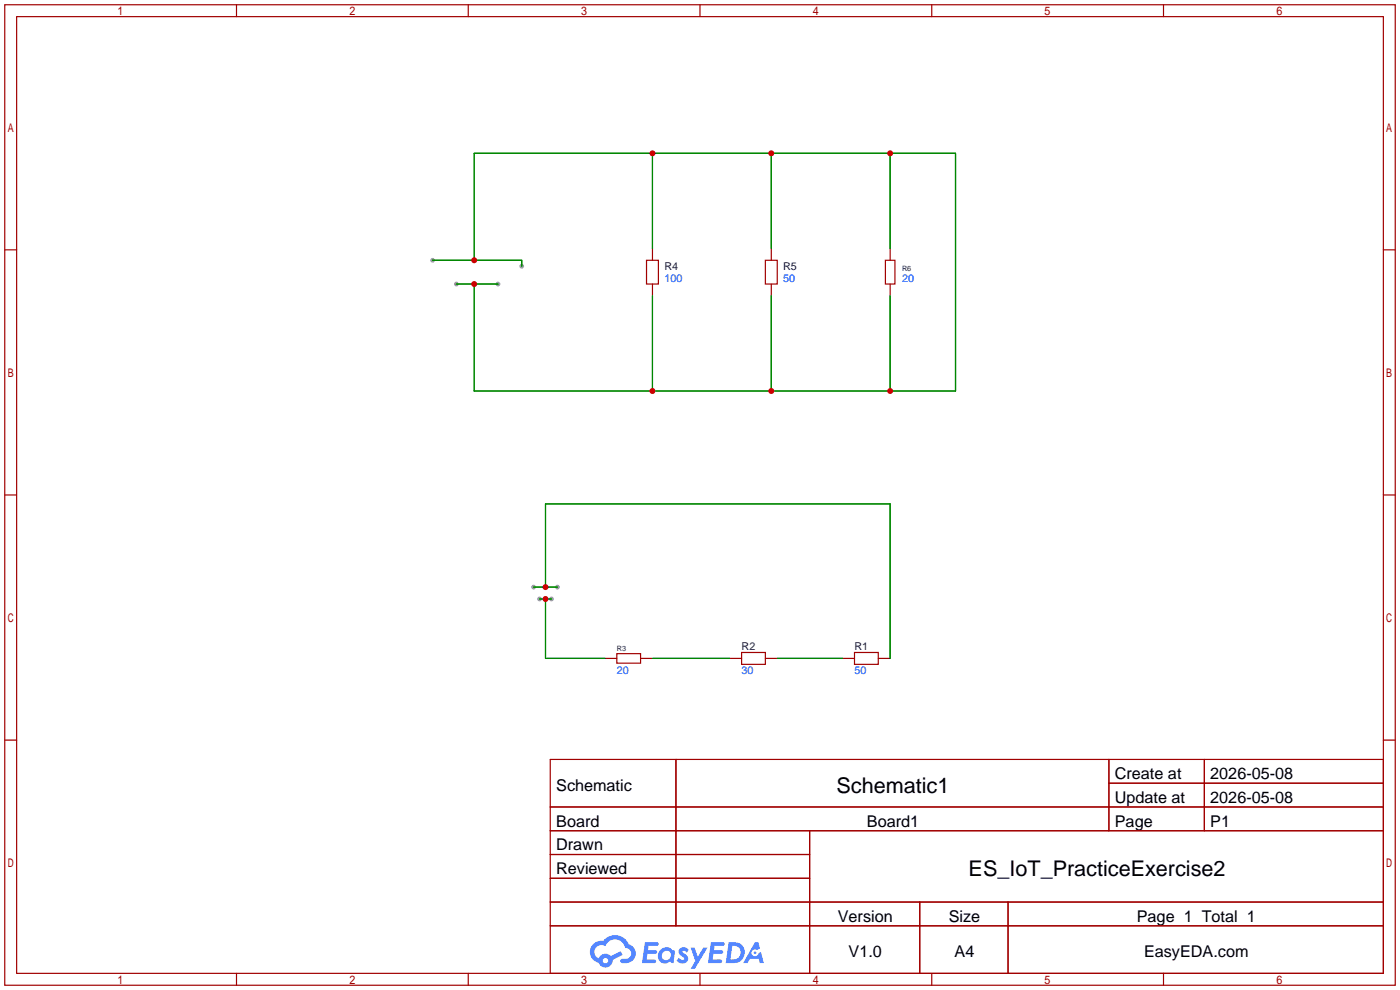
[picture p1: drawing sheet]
<svg xmlns="http://www.w3.org/2000/svg" width="299mm" height="212mm" viewBox="0 0 299 212" stroke-linecap="round" stroke-linejoin="round" font-family="sans-serif">
<g fill="#999">
<circle cx="115.3" cy="128" r=".51"/>
<circle cx="117.9" cy="128" r=".51"/>
<circle cx="114" cy="125.5" r=".51"/>
<circle cx="119.1" cy="125.5" r=".51"/>
<circle cx="97.5" cy="60.7" r=".51"/>
<circle cx="111.5" cy="56.9" r=".51"/>
<circle cx="92.5" cy="55.6" r=".51"/>
<circle cx="106.4" cy="60.7" r=".51"/>
</g>
<g fill="none" stroke="#a10000" stroke-width=".25">
<path d="M1 1h297.2v209.6h-297.2zM3.6 3.6h292.1v204.4h-292.1zM50.5 1v2.6M100.1 1v2.6M149.6 1v2.6M199.1 1v2.6M248.7 1v2.6M1 53.4h2.6M295.7 53.4h2.5M1 105.8h2.6M295.7 105.8h2.5M1 158.2h2.6"/>
<path d="M295.7 158.2h2.5M117.6 162.3h178.1v45.7h-178.1zM117.6 172.5h178.1M117.6 177.5h178.1M144.5 162.3v35.6M173 177.5v30.5M237 162.3v15.2M237 167.4h58.7M257.4 162.3v15.2M117.6 182.6h55.4M117.6 192.8h178.1M117.6 187.7h55.4"/>
<path d="M117.6 197.9h178.1M196.6 192.8v15.2M215.4 192.8v15.2M50.5 208v2.6M100.1 208v2.6M149.6 208v2.6M199.1 208v2.6M248.7 208v2.6"/>
</g>
<g fill="#5487ff">
<path d="M145.3 202.7a1.3 1.3 0 0 1 1.9 .3l-.4 .6a.54 .54 0 0 0-.9-.2l.1 .2a1.34 1.34 0 0 1 .9 1.8 1.47 1.47 0 0 1-2.3-.1l.5-.6 .8 .5a.31 .31 0 0 0 .4-.3 .31 .31 0 0 0-.3-.4 1.12 1.12 0 0 1-.7-1.8z"/>
<path d="M147.6 202.5h.9l.6 2 1.2-2h.9l-2.7 4.6h-.9l1-1.7z"/>
<path d="M137.8 201.4h1.7a1.31 1.31 0 0 1 1.2 .2 .4 .4 0 0 1-.3 .5l-1.8 .1-.1 .9h1.6a.4 .4 0 0 1 .4 .4 .4 .4 0 0 1-.5 .4h-1.6l-.2 1.2h1.4a.46 .46 0 0 1 .5 0 .46 .46 0 0 1 .1 .5l-.4 .2h-2.6z"/>
<path d="M151.9 201.4h1.7a1.32 1.32 0 0 1 1.2 .2 .39 .39 0 0 1-.3 .5l-1.8 .1-.1 .9h1.6a.4 .4 0 0 1 .4 .4 .4 .4 0 0 1-.4 .4h-1.7l-.2 1.2h1.4a.46 .46 0 0 1 .5 0 .46 .46 0 0 1 .1 .5l-.4 .2h-2.6z"/>
<path d="M161.3 201.4h.8l.3 1.3-.6 .4a.75 .75 0 0 0-1.1 .3 .75 .75 0 0 0 .5 1 .75 .75 0 0 0 .9-.7l.5-.2 .6 2.3h-.8l-.3-.9h-1.8l-.5 .9h-1z"/>
<path d="M155.7 201.4l-.6 4.4h1.5a2.27 2.27 0 0 0 2.6-2.2 2.27 2.27 0 0 0-2.7-2.2zM156.5 202.1a1.5 1.5 0 0 1 1.8 1.6 1.5 1.5 0 0 1-1.9 1.4h-.3z"/>
<path d="M141.2 203a1.6 1.6 0 0 0-.3 2.3 1.6 1.6 0 0 0 2.3 .2l.7 .3 .3-2.4-.1-.3-.5-.1a1.58 1.58 0 0 0-2.4 0zM141.8 203.5a.98 .98 0 0 1 1.6 .4 .98 .98 0 0 1-1.1 1.3 .94 .94 0 0 1-.9-.7 .94 .94 0 0 1 .4-1z"/>
<path d="M126.8 201.8a2.37 2.37 0 0 0 1.1 4 1.54 1.54 0 0 0 1.8 1 1.54 1.54 0 0 0 1.2-1.6l2.2-1.1-.5-.8-2 1a1.57 1.57 0 0 0-2.7 .5 1.5 1.5 0 0 1-.7-2.1 1.5 1.5 0 0 1 2.2-.5 2.23 2.23 0 0 1 2.3-1.4 2.23 2.23 0 0 1 2 1.8 1.16 1.16 0 0 1 1.2 1.1 1.16 1.16 0 0 1-1.1 1.2h-.7a.47 .47 0 0 0-.5 .4 .47 .47 0 0 0 .4 .5 2.17 2.17 0 0 0 2.5-.9 2.17 2.17 0 0 0-.3-2.7l-.8-.4a3.2 3.2 0 0 0-5.5-.7l-1.1 .1zM128.8 205.3a.6 .6 0 0 1 1.2 0 .6 .6 0 0 1-1.2 0z"/>
<circle cx="161.4" cy="203.6" r=".28"/>
</g>
<g fill="none" stroke="#a10000" stroke-width=".25">
<path d="M138.2 55.6h2.5v5.1h-2.5zM139.4 53.1v2.5M163.6 55.6h2.5v5.1h-2.5zM164.8 53.1v2.5M189.2 55.6h2.1v5.1h-2.1zM190.2 53.1v2.5M139.4 60.7v2.5M164.8 60.7v2.5M190.2 60.7v2.5M131.8 139.7h5.1v2h-5.1zM158.5 139.4h5.1v2.6h-5.1zM182.6 139.4h5.1v2.6h-5.1z"/>
<path d="M129.3 140.7h2.5M136.9 140.7h2.5M156 140.7h2.5M163.6 140.7h2.5M180.1 140.7h2.5M187.7 140.7h2.5"/>
</g>
<g fill="none" stroke="#008700" stroke-width=".25">
<path d="M139.4 32.8v20.3M164.8 32.8v20.3M190.2 32.8v20.3M92.5 55.6h19v1.3M101.3 55.6v-22.8h102.9v50.8h-102.9v-22.9M97.5 60.7h8.9M139.4 63.2v20.4M164.8 63.2v20.4M190.2 63.2v20.4M114 125.5h5.1M115.3 128h2.6M116.6 128v12.7h12.7"/>
<path d="M116.6 125.5v-17.8h73.6v33M139.4 140.7h16.6M166.1 140.7h14"/>
</g>
<g fill="#c00">
<circle cx="116.6" cy="128" r=".63"/>
<circle cx="116.6" cy="125.5" r=".63"/>
<circle cx="101.3" cy="60.7" r=".63"/>
<circle cx="139.4" cy="83.6" r=".63"/>
<circle cx="164.8" cy="83.6" r=".63"/>
<circle cx="190.2" cy="83.6" r=".63"/>
<circle cx="190.2" cy="32.8" r=".63"/>
<circle cx="164.8" cy="32.8" r=".63"/>
<circle cx="139.4" cy="32.8" r=".63"/>
<circle cx="101.3" cy="55.6" r=".63"/>
</g>
<g font-size="4.6">
<text x="178.8" y="169.4">Schematic1</text>
<text x="207" y="187.2">ES_IoT_PracticeExercise2</text>
</g>
<g font-size="3.5">
<text x="238.3" y="166.5">Create at</text>
<text x="258.7" y="166.5">2026-05-08</text>
<text x="118.9" y="169.1">Schematic</text>
<text x="238.3" y="171.6">Update at</text>
<text x="258.7" y="171.6">2026-05-08</text>
<text x="118.9" y="176.7">Board</text>
<text x="185.3" y="176.7">Board1</text>
<text x="238.3" y="176.7">Page</text>
<text x="258.7" y="176.7">P1</text>
<text x="118.9" y="181.8">Drawn</text>
<text x="118.9" y="186.8">Reviewed</text>
<text x="179.1" y="197">Version</text>
<text x="202.8" y="197">Size</text>
<text x="243" y="197">Page 1 Total 1</text>
<text x="181.4" y="204.6">V1.0</text>
<text x="204" y="204.6">A4</text>
<text x="244.5" y="204.6">EasyEDA.com</text>
</g>
<g font-size="2.3" fill="#000080">
<text x="142" y="57.7">R4</text>
<text x="167.4" y="57.7">R5</text>
<text x="158.5" y="139">R2</text>
<text x="182.6" y="139">R1</text>
</g>
<g font-size="2.3" fill="#00f">
<text x="142" y="60.2">100</text>
<text x="167.4" y="60.2">50</text>
<text x="192.8" y="60.2">20</text>
<text x="131.8" y="144.1">20</text>
<text x="158.5" y="144.1">30</text>
<text x="182.6" y="144.1">50</text>
</g>
<g font-size="1.6" fill="#000080">
<text x="192.8" y="57.9">R6</text>
<text x="131.8" y="139.1">R3</text>
</g>
</svg>
